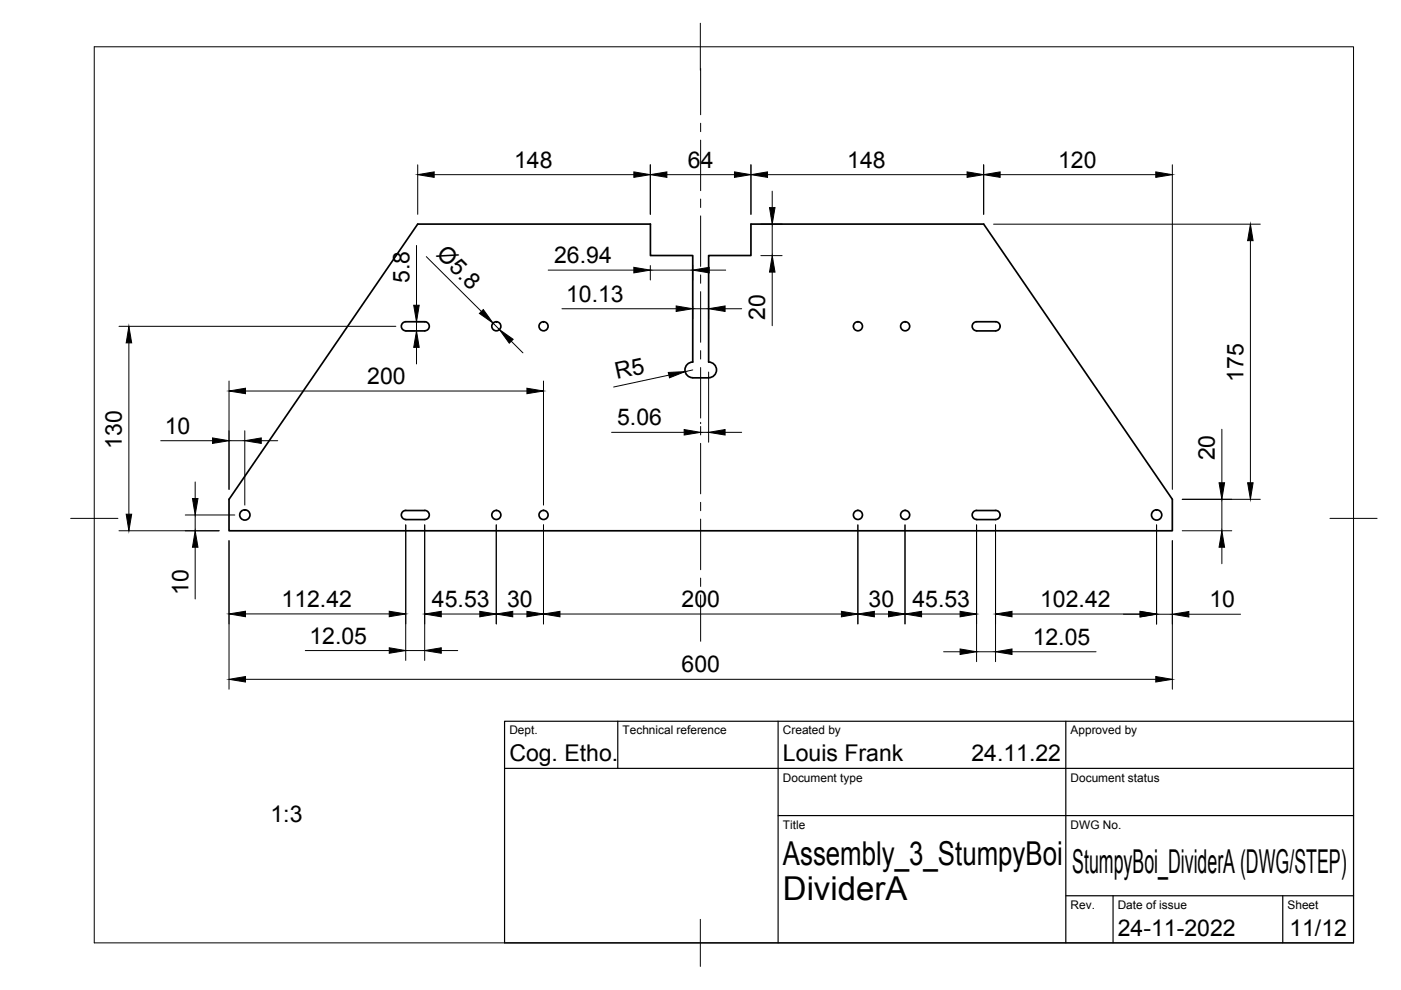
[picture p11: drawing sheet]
<svg xmlns="http://www.w3.org/2000/svg" width="297mm" height="210mm" viewBox="0 0 297 210" stroke-linecap="round" stroke-linejoin="round" font-family="sans-serif">
<!-- layer: Visible -->
<g fill="none" stroke="#000" stroke-width=".36">
<path d="M86 70.2h4M90.1 70.1a.96 .96 0 0 0 .9-.9 .96 .96 0 0 0-1-1h-3.9a.96 .96 0 0 0-1 1 .96 .96 0 0 0 1 .9M150.2 76.8v-22.6h9v-6.7h49.4l40 58.4v6.6h-200v-6.6l40-58.4h49.3v6.7h9v22.6a1.66 1.66 0 0 0-1.7 1.6 1.66 1.66 0 0 0 1.7 1.7h3.3M150.3 76.8a1.66 1.66 0 0 1 1.6 1.6 1.66 1.66 0 0 1-1.6 1.7M207.1 70.2h4M207.1 70.1a.96 .96 0 0 1-1-.9 .96 .96 0 0 1 1-1h4a.96 .96 0 0 1 .9 1 .96 .96 0 0 1-.9 .9M85.4 108.5l.7-.3h4a.97 .97 0 0 1 .9 1 .97 .97 0 0 1-1 1l-3.9-.1a.96 .96 0 0 1-.9-.6 .96 .96 0 0 1 .2-1zM206.4 108.5l.7-.3h4a.97 .97 0 0 1 .9 1 .97 .97 0 0 1-.9 1l-4-.1a.96 .96 0 0 1-.9-.6 .96 .96 0 0 1 .2-1z"/>
<circle cx="105.2" cy="69.2" r=".96"/>
<circle cx="115.2" cy="69.2" r=".96"/>
<circle cx="181.9" cy="69.2" r=".96"/>
<circle cx="191.9" cy="69.2" r=".96"/>
<circle cx="51.9" cy="109.2" r="1.09"/>
<circle cx="105.2" cy="109.2" r=".96"/>
<circle cx="115.2" cy="109.2" r=".96"/>
<circle cx="181.9" cy="109.2" r=".96"/>
<circle cx="191.9" cy="109.2" r=".96"/>
<circle cx="245.2" cy="109.2" r="1.09"/>
</g>
<!-- layer: TITLEBLOCK -->
<path d="M107 152.9h180v47h-180zM131 152.9v10M165 152.9v47M226 152.9v47M107 162.9h180M165 172.9h122M226 189.9h61M236 189.9v10M272 189.9v10" fill="none" stroke="#000" stroke-width=".25"/>
<!-- layer: BORDER -->
<path d="M20 9.9h267v190h-267zM148.5 4.9v10M15 109.9h10M282 109.9h10M148.5 194.9v10" fill="none" stroke="#000" stroke-width=".21"/>
<!-- layer: FD_Dimensions -->
<g fill="none" stroke="#000" stroke-width=".21">
<path d="M88.6 34.9v10.5M92.1 37h42.3M137.9 34.9v10.5M141.4 37h14.3M159.2 34.9v10.5M162.7 37h42.3M208.6 34.9v10.5M212 37h33M248.6 34.9v68.9M88.3 52v12.7M90.4 54.4l11.7 11.6M116.2 57.3h18.2"/>
<path d="M137.9 56.3v3.1M137.9 57.3h9M146.9 56.3v3.1M150.4 57.3h3.5M161.3 47.5h4.5M161.3 54.2h4.5M163.7 40.5v3.5M163.7 47.5v6.7M163.7 57.7v11.4M210.7 47.5h56.5M265.1 51v51.4M25.2 69.2h58.7"/>
<path d="M27.3 72.7v36.3M86.2 70.2h1.7M88.1 68.2h2.3M88.3 68.2v2M88.3 73.7v3.5M104.5 68.5l1.4 1.4M108.4 72.3l2.5 2.5M119.1 65.5h24.3M141.8 79.5l-11.7 2.6M146.9 65v2.6M146.9 65.5h3.3M146.9 78.4l-1.7 .4"/>
<path d="M150.2 65v2.6M150.2 78.9v14.9M153.7 65.5h3.5M34.1 93.4h11M48.6 80.8v23M48.6 93.4h3.3M51.9 91.3v15.8M52 82.9h59.7M55.4 93.4h3.5M115.2 80.8v26.3M129.7 91.7h15.4M148.5 89.5v.3"/>
<path d="M148.5 91.7h1.7M153.7 91.7h3.5M259.1 91v11.4M25.2 112.5h21.3M39.3 109.2h10.5M41.4 102.2v3.5M41.4 109.2v3.3M41.4 116v11M48.6 114.6v31.5M86 111.3v28.7M90 111.3v28.7M105.2 111.3v21"/>
<path d="M115.2 111.3v21M181.9 111.3v21M191.9 111.3v21M207.1 111.3v29M211.1 111.3v29M245.2 111.3v21M248.6 114.6v31.5M250.7 112.5h10.5M250.7 105.9h16.5M259.1 105.9v6.6M259.1 116v3.5M52 130.2h30.5"/>
<path d="M64.7 137.9h17.8M86 137.9h4M93.6 130.2h8.1M93.6 137.9h3.4M108.7 130.2h3M118.7 130.2h59.7M185.4 130.2h3M195.4 130.2h8.2M200.1 138.2h3.5M207.1 138.2h4M214.6 130.2h27.1M214.6 138.2h17.8"/>
<path d="M238.2 130.2h3.5M245.2 130.2h3.4M252.1 130.2h10.9M52 144h193"/>
</g>
<g fill="#000" stroke="#000" stroke-width=".21">
<path d="M88.6 37l3.5-.6v1.2zM134.4 36.4l3.5 .6-3.5 .6zM137.9 37l3.5-.6v1.2zM155.7 36.4l3.5 .6-3.5 .6zM159.2 37l3.5-.6v1.2zM205 36.4l3.6 .6-3.6 .6zM208.6 37l3.4-.6v1.2zM245 36.4l3.6 .6-3.6 .6zM134.4 56.7l3.5 .6-3.5 .6zM146.9 57.3l3.5-.6v1.2zM163.2 44h1.1l-.6 3.5zM163.7 54.2l.6 3.5h-1.1z"/>
<path d="M265.1 47.5l.6 3.5h-1.2zM27.3 69.2l.6 3.5h-1.1zM88.3 70.2l.6 3.5h-1.2zM87.7 64.7h1.2l-.6 3.5zM102.5 65.6l2 2.9-2.9-2zM105.9 69.9l2.9 2-.8 .9zM141.7 79l3.5-.2-3.3 1.3zM143.4 64.9l3.5 .6-3.5 .5zM150.2 65.5l3.5-.6v1.1zM45.1 92.9l3.5 .5-3.5 .6zM48.6 82.9l3.4-.6v1.2zM51.9 93.4l3.5-.5v1.1z"/>
<path d="M111.7 82.3l3.5 .6-3.5 .6zM145.1 91.1l3.4 .6-3.4 .5zM150.2 91.7l3.5-.6v1.1zM26.8 109h1.1l-.6 3.5zM40.8 105.7h1.2l-.6 3.5zM41.4 112.5l.6 3.5h-1.2zM259.1 112.5l.5 3.5h-1.1zM258.5 102.4h1.1l-.5 3.5zM264.5 102.4h1.2l-.6 3.5zM48.6 130.2l3.4-.6v1.2zM82.5 129.6l3.5 .6-3.5 .6zM82.5 137.3l3.5 .6-3.5 .6z"/>
<path d="M90 137.9l3.6-.6v1.2zM90 130.2l3.6-.6v1.2zM101.7 129.6l3.5 .6-3.5 .6zM105.2 130.2l3.5-.6v1.2zM111.7 129.6l3.5 .6-3.5 .6zM115.2 130.2l3.5-.6v1.2zM178.4 129.6l3.5 .6-3.5 .6zM181.9 130.2l3.5-.6v1.2zM188.4 129.6l3.5 .6-3.5 .6zM191.9 130.2l3.5-.6v1.2zM203.6 129.6l3.5 .6-3.5 .6zM203.6 137.6l3.5 .6-3.5 .6z"/>
<path d="M211.1 138.2l3.5-.6v1.2zM211.1 130.2l3.5-.6v1.2zM241.7 129.6l3.5 .6-3.5 .6zM241.7 129.7l3.5 .5-3.5 .6zM248.6 130.2l3.5-.5v1.1zM48.6 144l3.4-.6v1.2zM245 143.4l3.6 .6-3.6 .6z"/>
</g>
<!-- layer: Smart Centers -->
<g fill="none" stroke="#000" stroke-width=".21">
<path d="M148.5 14.5v9.8M148.5 26.1v1.8M148.5 29.7v10.7M148.5 42.2v1.8M148.5 45.8v10.7M148.5 58.3v1.8M148.5 61.8v10.8M148.5 74.4v1.7M148.5 77.9v10.7M148.5 90.4v1.8M148.5 94v10.7M148.5 106.5v1.8"/>
<path d="M148.5 110.1v10.7M148.5 122.6v1.7M148.5 126.1v9.9"/>
</g>
<g font-size="7">
<text x="166" y="183.4">Assembly_3_StumpyBoi</text>
<text x="227.4" y="185.2">StumpyBoi_DividerA (DWG/STEP)</text>
<text x="166" y="190.9">DividerA</text>
</g>
<g font-size="4.9">
<text x="109" y="35.6">148</text>
<text x="145.9" y="35.6">64</text>
<text x="179.6" y="35.6">148</text>
<text x="224.3" y="35.6">120</text>
<text x="92.3" y="54.2" transform="rotate(45 92.3 54.2)">Ø5.8</text>
<text x="117.5" y="55.8">26.94</text>
<text x="86.8" y="60" transform="rotate(-90 86.8 60)">5.8</text>
<text x="120" y="64">10.13</text>
<text x="162.3" y="67.8" transform="rotate(-90 162.3 67.8)">20</text>
<text x="77.9" y="81.4">200</text>
<text x="130.8" y="80.4" transform="rotate(-12 130.8 80.4)">R5</text>
<text x="263.7" y="80.9" transform="rotate(-90 263.7 80.9)">175</text>
<text x="25.9" y="95.1" transform="rotate(-90 25.9 95.1)">130</text>
<text x="34.9" y="92">10</text>
<text x="130.9" y="90.2">5.06</text>
<text x="257.6" y="97.6" transform="rotate(-90 257.6 97.6)">20</text>
<text x="39.9" y="126.1" transform="rotate(-90 39.9 126.1)">10</text>
<text x="59.7" y="128.8">112.42</text>
<text x="91.6" y="128.7">45.53</text>
<text x="107.5" y="128.7">30</text>
<text x="144.5" y="128.7">200</text>
<text x="184.2" y="128.7">30</text>
<text x="193.4" y="128.7">45.53</text>
<text x="220.5" y="128.7">102.42</text>
<text x="256.4" y="128.8">10</text>
<text x="65.6" y="136.5">12.05</text>
<text x="218.9" y="136.7">12.05</text>
<text x="144.5" y="142.6">600</text>
<text x="108" y="161.4">Cog. Etho.</text>
<text x="166" y="161.4">Louis Frank</text>
<text x="206" y="161.4">24.11.22</text>
<text x="57.3" y="174.3">1:3</text>
<text x="237" y="198.4">24-11-2022</text>
<text x="273.4" y="198.6">11/12</text>
</g>
<g font-size="2.5">
<text x="108" y="155.7">Dept.</text>
<text x="132" y="155.7">Technical reference</text>
<text x="166" y="155.7">Created by</text>
<text x="227" y="155.7">Approved by</text>
<text x="166" y="165.7">Document type</text>
<text x="227" y="165.7">Document status</text>
<text x="166" y="175.7">Title</text>
<text x="227" y="175.7">DWG No.</text>
<text x="227" y="192.7">Rev.</text>
<text x="237" y="192.7">Date of issue</text>
<text x="273" y="192.7">Sheet</text>
</g>
</svg>
